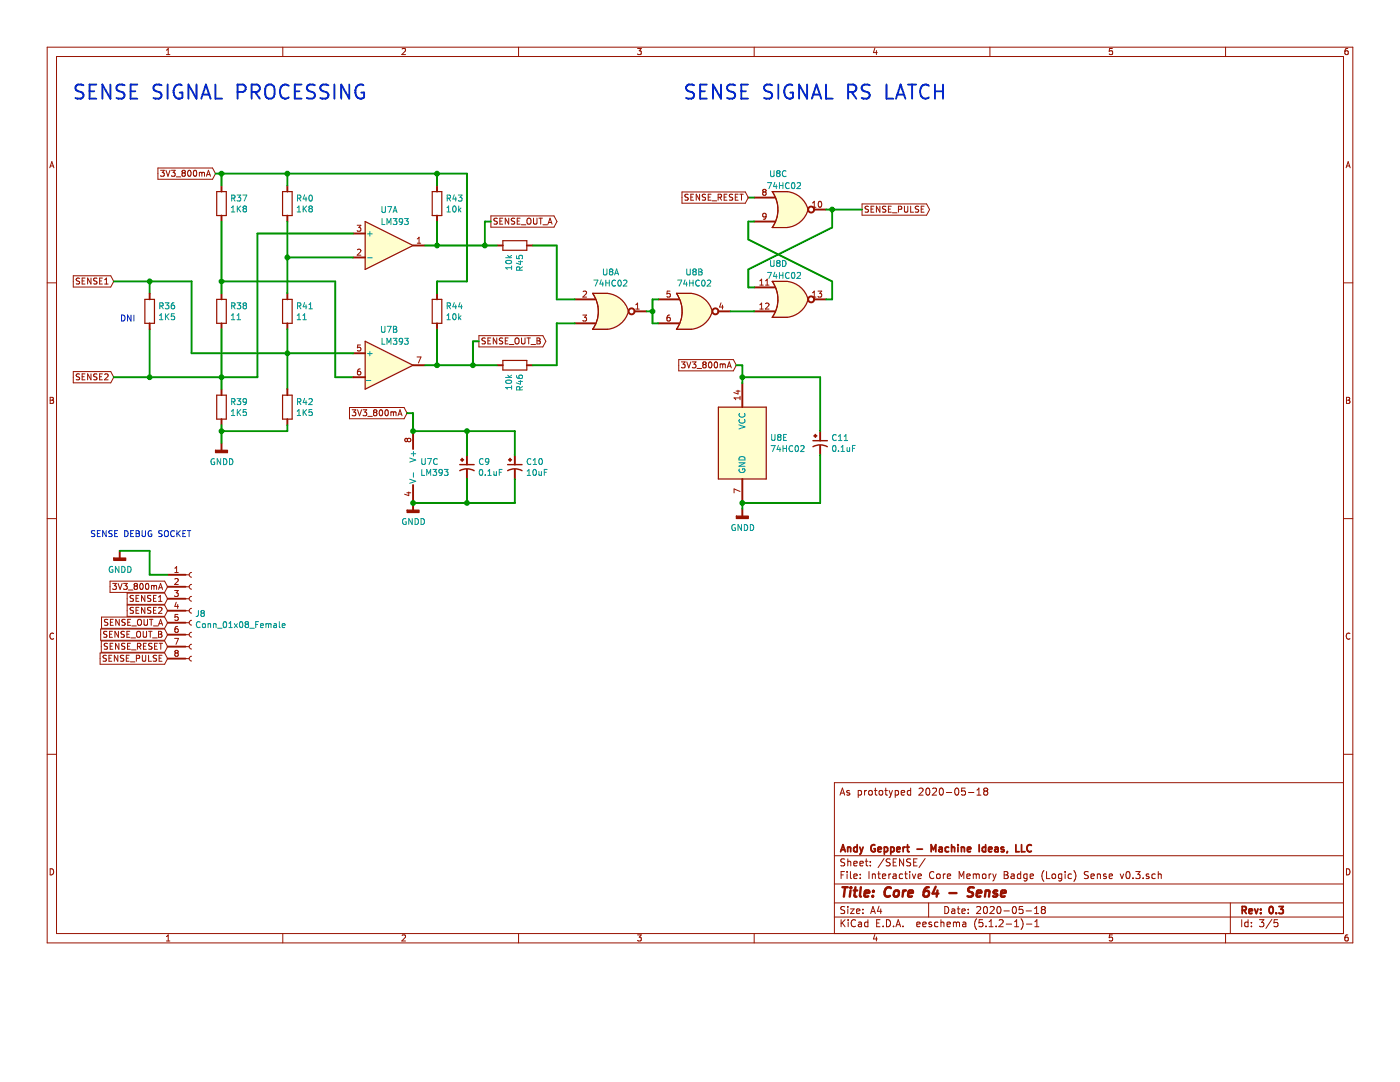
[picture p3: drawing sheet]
EESchema Schematic File Version 4
LIBS:Interactive Core Memory Badge (Logic) Main v0.3-cache
EELAYER 29 0
EELAYER END
$Descr A4 11693 8268
encoding utf-8
Sheet 3 5
Title "Core 64 - Sense"
Date "2020-05-18"
Rev "0.3"
Comp "Andy Geppert - Machine Ideas, LLC"
Comment1 ""
Comment2 ""
Comment3 ""
Comment4 "As prototyped 2020-05-18"
$EndDescr
Text Notes 600  850  0    118  ~ 0
SENSE SIGNAL PROCESSING
$Comp
L Comparator:LM393 U?
U 1 1
P 3250 2050
AR Path="/5D3DC9EC" Ref="U?"  Part="1" 
AR Path="/5D2551FF/5D3DC9EC" Ref="U3"  Part="1" 
AR Path="/5E755787/5D3DC9EC" Ref="U?"  Part="1" 
AR Path="/5E75D6AB/5D3DC9EC" Ref="U7"  Part="1" 
F 0 "U7" H 3250 2350 50  0000 C CNN
F 1 "LM393" H 3300 2250 50  0000 C CNN
F 2 "Digikey:SOIC-8_W3.9mm" H 3250 2050 50  0001 C CNN
F 3 "http://www.ti.com/lit/ds/symlink/lm393-n.pdf" H 3250 2050 50  0001 C CNN
	1    3250 2050
	1    0    0    -1  
$EndComp
Text GLabel 950  2350 0    50   Input ~ 0
SENSE1
Text GLabel 950  3150 0    50   Input ~ 0
SENSE2
$Comp
L Device:R R37
U 1 1
P 1850 1700
F 0 "R37" H 1920 1746 50  0000 L CNN
F 1 "1K8" H 1920 1655 50  0000 L CNN
F 2 "Resistor_SMD:R_0805_2012Metric" V 1780 1700 50  0001 C CNN
F 3 "~" H 1850 1700 50  0001 C CNN
	1    1850 1700
	1    0    0    -1  
$EndComp
$Comp
L Device:R R40
U 1 1
P 2400 1700
F 0 "R40" H 2470 1746 50  0000 L CNN
F 1 "1K8" H 2470 1655 50  0000 L CNN
F 2 "Resistor_SMD:R_0805_2012Metric" V 2330 1700 50  0001 C CNN
F 3 "~" H 2400 1700 50  0001 C CNN
	1    2400 1700
	1    0    0    -1  
$EndComp
$Comp
L Device:R R38
U 1 1
P 1850 2600
F 0 "R38" H 1920 2646 50  0000 L CNN
F 1 "11" H 1920 2555 50  0000 L CNN
F 2 "Resistor_SMD:R_0805_2012Metric" V 1780 2600 50  0001 C CNN
F 3 "~" H 1850 2600 50  0001 C CNN
	1    1850 2600
	1    0    0    -1  
$EndComp
$Comp
L Device:R R41
U 1 1
P 2400 2600
F 0 "R41" H 2470 2646 50  0000 L CNN
F 1 "11" H 2470 2555 50  0000 L CNN
F 2 "Resistor_SMD:R_0805_2012Metric" V 2330 2600 50  0001 C CNN
F 3 "~" H 2400 2600 50  0001 C CNN
	1    2400 2600
	1    0    0    -1  
$EndComp
$Comp
L Device:R R39
U 1 1
P 1850 3400
F 0 "R39" H 1920 3446 50  0000 L CNN
F 1 "1K5" H 1920 3355 50  0000 L CNN
F 2 "Resistor_SMD:R_0805_2012Metric" V 1780 3400 50  0001 C CNN
F 3 "~" H 1850 3400 50  0001 C CNN
	1    1850 3400
	1    0    0    -1  
$EndComp
Wire Wire Line
	1850 1850 1850 2350
Wire Wire Line
	1850 2750 1850 3150
Wire Wire Line
	2400 2750 2400 2950
Wire Wire Line
	2400 1850 2400 2150
$Comp
L power:GNDD #PWR0156
U 1 1
P 1850 3700
F 0 "#PWR0156" H 1850 3450 50  0001 C CNN
F 1 "GNDD" H 1854 3545 50  0000 C CNN
F 2 "" H 1850 3700 50  0001 C CNN
F 3 "" H 1850 3700 50  0001 C CNN
	1    1850 3700
	1    0    0    -1  
$EndComp
Wire Wire Line
	950  2350 1250 2350
Wire Wire Line
	1600 2350 1600 2950
Wire Wire Line
	1600 2950 2400 2950
Connection ~ 2400 2950
Wire Wire Line
	2400 2950 2400 3250
Wire Wire Line
	950  3150 1250 3150
Connection ~ 1850 3150
Wire Wire Line
	1850 3150 1850 3250
Wire Wire Line
	2400 2150 2950 2150
Connection ~ 2400 2150
Wire Wire Line
	2400 2150 2400 2450
Wire Wire Line
	2950 1950 2150 1950
Wire Wire Line
	2150 1950 2150 3150
Wire Wire Line
	2150 3150 1850 3150
Wire Wire Line
	2800 3150 2950 3150
Wire Wire Line
	1850 2350 2800 2350
Connection ~ 1850 2350
Wire Wire Line
	1850 2350 1850 2450
$Comp
L Comparator:LM393 U7
U 2 1
P 3250 3050
F 0 "U7" H 3250 3350 50  0000 C CNN
F 1 "LM393" H 3300 3250 50  0000 C CNN
F 2 "Digikey:SOIC-8_W3.9mm" H 3250 3050 50  0001 C CNN
F 3 "http://www.ti.com/lit/ds/symlink/lm393-n.pdf" H 3250 3050 50  0001 C CNN
	2    3250 3050
	1    0    0    -1  
$EndComp
$Comp
L Comparator:LM393 U7
U 3 1
P 3550 3900
F 0 "U7" H 3508 3946 50  0000 L CNN
F 1 "LM393" H 3508 3855 50  0000 L CNN
F 2 "Digikey:SOIC-8_W3.9mm" H 3550 3900 50  0001 C CNN
F 3 "http://www.ti.com/lit/ds/symlink/lm393-n.pdf" H 3550 3900 50  0001 C CNN
	3    3550 3900
	1    0    0    -1  
$EndComp
$Comp
L power:GNDD #PWR0159
U 1 1
P 3450 4200
F 0 "#PWR0159" H 3450 3950 50  0001 C CNN
F 1 "GNDD" H 3454 4045 50  0000 C CNN
F 2 "" H 3450 4200 50  0001 C CNN
F 3 "" H 3450 4200 50  0001 C CNN
	1    3450 4200
	1    0    0    -1  
$EndComp
$Comp
L Device:R R43
U 1 1
P 3650 1700
F 0 "R43" H 3720 1746 50  0000 L CNN
F 1 "10k" H 3720 1655 50  0000 L CNN
F 2 "Resistor_SMD:R_0805_2012Metric" V 3580 1700 50  0001 C CNN
F 3 "~" H 3650 1700 50  0001 C CNN
	1    3650 1700
	1    0    0    -1  
$EndComp
Wire Wire Line
	3550 2050 3650 2050
Wire Wire Line
	3650 1850 3650 2050
Wire Wire Line
	1250 2450 1250 2350
Connection ~ 1250 2350
Wire Wire Line
	1250 2350 1600 2350
Wire Wire Line
	1250 2750 1250 3150
Connection ~ 1250 3150
$Comp
L Device:R R36
U 1 1
P 1250 2600
F 0 "R36" H 1320 2646 50  0000 L CNN
F 1 "1K5" H 1320 2555 50  0000 L CNN
F 2 "Resistor_SMD:R_0805_2012Metric" V 1180 2600 50  0001 C CNN
F 3 "~" H 1250 2600 50  0001 C CNN
	1    1250 2600
	1    0    0    -1  
$EndComp
Wire Wire Line
	2800 2350 2800 3150
Connection ~ 3650 2050
Wire Wire Line
	3550 3050 3650 3050
$Comp
L Device:R R44
U 1 1
P 3650 2600
F 0 "R44" H 3720 2646 50  0000 L CNN
F 1 "10k" H 3720 2555 50  0000 L CNN
F 2 "Resistor_SMD:R_0805_2012Metric" V 3580 2600 50  0001 C CNN
F 3 "~" H 3650 2600 50  0001 C CNN
	1    3650 2600
	1    0    0    -1  
$EndComp
Wire Wire Line
	3650 2750 3650 3050
Connection ~ 3650 3050
Wire Wire Line
	3650 3050 3950 3050
Wire Wire Line
	3650 2050 4050 2050
$Comp
L Device:R R46
U 1 1
P 4300 3050
F 0 "R46" H 4370 3096 50  0000 L CNN
F 1 "10k" H 4370 3005 50  0000 L CNN
F 2 "Resistor_SMD:R_0805_2012Metric" V 4230 3050 50  0001 C CNN
F 3 "~" H 4300 3050 50  0001 C CNN
	1    4300 3050
	0    1    1    0   
$EndComp
$Comp
L Device:R R45
U 1 1
P 4300 2050
F 0 "R45" H 4370 2096 50  0000 L CNN
F 1 "10k" H 4370 2005 50  0000 L CNN
F 2 "Resistor_SMD:R_0805_2012Metric" V 4230 2050 50  0001 C CNN
F 3 "~" H 4300 2050 50  0001 C CNN
	1    4300 2050
	0    1    1    0   
$EndComp
Wire Wire Line
	4050 1850 4050 2050
Connection ~ 4050 2050
Wire Wire Line
	4050 2050 4150 2050
Wire Wire Line
	3950 2850 3950 3050
Connection ~ 3950 3050
Wire Wire Line
	3950 3050 4150 3050
Wire Wire Line
	2400 2950 2950 2950
Text Notes 1000 2700 0    50   ~ 0
DNI
$Comp
L Device:CP1_Small C9
U 1 1
P 3900 3900
F 0 "C9" H 3991 3946 50  0000 L CNN
F 1 "0.1uF" H 3991 3855 50  0000 L CNN
F 2 "Capacitor_SMD:C_0805_2012Metric" H 3900 3900 50  0001 C CNN
F 3 "~" H 3900 3900 50  0001 C CNN
	1    3900 3900
	1    0    0    -1  
$EndComp
$Comp
L Device:CP1_Small C10
U 1 1
P 4300 3900
F 0 "C10" H 4391 3946 50  0000 L CNN
F 1 "10uF" H 4391 3855 50  0000 L CNN
F 2 "Capacitor_SMD:C_0805_2012Metric" H 4300 3900 50  0001 C CNN
F 3 "~" H 4300 3900 50  0001 C CNN
	1    4300 3900
	1    0    0    -1  
$EndComp
Wire Wire Line
	4300 3600 4300 3800
Wire Wire Line
	3450 3600 3900 3600
Wire Wire Line
	3900 3600 3900 3800
Connection ~ 3900 3600
Wire Wire Line
	3900 3600 4300 3600
Wire Wire Line
	3450 4200 3900 4200
Wire Wire Line
	4300 4200 4300 4000
Wire Wire Line
	3900 4000 3900 4200
Connection ~ 3900 4200
Wire Wire Line
	3900 4200 4300 4200
Text Notes 5700 850  0    118  ~ 0
SENSE SIGNAL RS LATCH
Connection ~ 3450 4200
Text GLabel 7200 1750 2    50   Output ~ 0
SENSE_PULSE
$Comp
L 74xx:74HC02 U8
U 1 1
P 5100 2600
F 0 "U8" H 5100 2929 50  0000 C CNN
F 1 "74HC02" H 5100 2836 50  0000 C CNN
F 2 "Package_SO:SOIC-14_3.9x8.7mm_P1.27mm" H 5100 2600 50  0001 C CNN
F 3 "http://www.ti.com/lit/gpn/sn74hc02" H 5100 2600 50  0001 C CNN
	1    5100 2600
	1    0    0    -1  
$EndComp
$Comp
L 74xx:74HC02 U8
U 2 1
P 5800 2600
F 0 "U8" H 5800 2929 50  0000 C CNN
F 1 "74HC02" H 5800 2836 50  0000 C CNN
F 2 "Package_SO:SOIC-14_3.9x8.7mm_P1.27mm" H 5800 2600 50  0001 C CNN
F 3 "http://www.ti.com/lit/gpn/sn74hc02" H 5800 2600 50  0001 C CNN
	2    5800 2600
	1    0    0    -1  
$EndComp
$Comp
L 74xx:74HC02 U8
U 3 1
P 6600 1750
F 0 "U8" H 6500 2050 50  0000 C CNN
F 1 "74HC02" H 6550 1950 50  0000 C CNN
F 2 "Package_SO:SOIC-14_3.9x8.7mm_P1.27mm" H 6600 1750 50  0001 C CNN
F 3 "http://www.ti.com/lit/gpn/sn74hc02" H 6600 1750 50  0001 C CNN
	3    6600 1750
	1    0    0    -1  
$EndComp
$Comp
L 74xx:74HC02 U8
U 4 1
P 6600 2500
F 0 "U8" H 6500 2800 50  0000 C CNN
F 1 "74HC02" H 6550 2700 50  0000 C CNN
F 2 "Package_SO:SOIC-14_3.9x8.7mm_P1.27mm" H 6600 2500 50  0001 C CNN
F 3 "http://www.ti.com/lit/gpn/sn74hc02" H 6600 2500 50  0001 C CNN
	4    6600 2500
	1    0    0    -1  
$EndComp
$Comp
L 74xx:74HC02 U8
U 5 1
P 6200 3700
F 0 "U8" H 6430 3747 50  0000 L CNN
F 1 "74HC02" H 6430 3654 50  0000 L CNN
F 2 "Package_SO:SOIC-14_3.9x8.7mm_P1.27mm" H 6200 3700 50  0001 C CNN
F 3 "http://www.ti.com/lit/gpn/sn74hc02" H 6200 3700 50  0001 C CNN
	5    6200 3700
	1    0    0    -1  
$EndComp
Wire Wire Line
	4650 2050 4650 2500
Wire Wire Line
	4650 2500 4800 2500
Wire Wire Line
	4450 2050 4650 2050
Wire Wire Line
	4800 2700 4650 2700
Wire Wire Line
	4650 2700 4650 3050
Wire Wire Line
	4450 3050 4650 3050
Wire Wire Line
	5400 2600 5450 2600
Wire Wire Line
	5450 2600 5450 2500
Wire Wire Line
	5450 2500 5500 2500
Wire Wire Line
	5450 2600 5450 2700
Wire Wire Line
	5450 2700 5500 2700
Connection ~ 5450 2600
Wire Wire Line
	6900 1750 6950 1750
Wire Wire Line
	6950 1900 6250 2250
Wire Wire Line
	6250 2250 6250 2400
Wire Wire Line
	6250 2400 6300 2400
Wire Wire Line
	6950 1750 6950 1900
Connection ~ 6950 1750
Wire Wire Line
	6250 1650 6300 1650
Wire Wire Line
	6900 2500 6950 2500
Wire Wire Line
	6950 2500 6950 2350
Wire Wire Line
	6950 2350 6250 2000
Wire Wire Line
	6250 2000 6250 1850
Wire Wire Line
	6250 1850 6300 1850
Text GLabel 6250 1650 0    50   Input ~ 0
SENSE_RESET
Wire Wire Line
	6100 2600 6300 2600
$Comp
L Device:CP1_Small C11
U 1 1
P 6850 3700
F 0 "C11" H 6941 3746 50  0000 L CNN
F 1 "0.1uF" H 6941 3655 50  0000 L CNN
F 2 "Capacitor_SMD:C_0805_2012Metric" H 6850 3700 50  0001 C CNN
F 3 "~" H 6850 3700 50  0001 C CNN
	1    6850 3700
	1    0    0    -1  
$EndComp
Text GLabel 1800 1450 0    50   Input ~ 0
3V3_800mA
Text GLabel 3400 3450 0    50   Input ~ 0
3V3_800mA
Wire Wire Line
	1850 1450 1850 1550
Wire Wire Line
	2400 1550 2400 1450
Wire Wire Line
	3650 1550 3650 1450
Wire Wire Line
	3650 2350 3650 2450
Wire Wire Line
	3450 3600 3450 3450
Connection ~ 3450 3600
Wire Wire Line
	6850 3150 6850 3600
Wire Wire Line
	6850 3800 6850 4200
Wire Wire Line
	6850 4200 6200 4200
$Comp
L power:GNDD #PWR0127
U 1 1
P 6200 4250
F 0 "#PWR0127" H 6200 4000 50  0001 C CNN
F 1 "GNDD" H 6204 4095 50  0000 C CNN
F 2 "" H 6200 4250 50  0001 C CNN
F 3 "" H 6200 4250 50  0001 C CNN
	1    6200 4250
	1    0    0    -1  
$EndComp
Connection ~ 6200 4200
Text GLabel 6150 3050 0    50   Input ~ 0
3V3_800mA
Wire Wire Line
	6200 3050 6200 3150
Connection ~ 6200 3150
Wire Wire Line
	6200 3150 6850 3150
Wire Wire Line
	6200 3050 6150 3050
Wire Wire Line
	6200 4250 6200 4200
Wire Wire Line
	6200 3150 6200 3200
Wire Wire Line
	3450 3450 3400 3450
Wire Wire Line
	1800 1450 1850 1450
Wire Wire Line
	2400 1450 1850 1450
$Comp
L Connector:Conn_01x08_Female J8
U 1 1
P 1600 5100
F 0 "J8" H 1627 5077 50  0000 L CNN
F 1 "Conn_01x08_Female" H 1627 4984 50  0000 L CNN
F 2 "Connector_PinSocket_2.54mm:PinSocket_1x08_P2.54mm_Vertical" H 1600 5100 50  0001 C CNN
F 3 "~" H 1600 5100 50  0001 C CNN
	1    1600 5100
	1    0    0    -1  
$EndComp
Text Notes 750  4500 0    50   ~ 0
SENSE DEBUG SOCKET
Text GLabel 1400 5400 0    50   Input ~ 0
SENSE_RESET
Text GLabel 1400 5500 0    50   Input ~ 0
SENSE_PULSE
Text GLabel 1400 4900 0    50   Input ~ 0
3V3_800mA
$Comp
L power:GNDD #PWR0120
U 1 1
P 1000 4600
F 0 "#PWR0120" H 1000 4350 50  0001 C CNN
F 1 "GNDD" H 1004 4445 50  0000 C CNN
F 2 "" H 1000 4600 50  0001 C CNN
F 3 "" H 1000 4600 50  0001 C CNN
	1    1000 4600
	1    0    0    -1  
$EndComp
Text GLabel 1400 5000 0    50   Input ~ 0
SENSE1
Text GLabel 1400 5100 0    50   Input ~ 0
SENSE2
Wire Wire Line
	1250 3150 1850 3150
Text GLabel 4000 2850 2    50   Output ~ 0
SENSE_OUT_B
Text GLabel 1400 5300 0    50   Input ~ 0
SENSE_OUT_B
Text GLabel 1400 5200 0    50   Input ~ 0
SENSE_OUT_A
Text GLabel 4100 1850 2    50   Output ~ 0
SENSE_OUT_A
Wire Wire Line
	4050 1850 4100 1850
Wire Wire Line
	3950 2850 4000 2850
Wire Wire Line
	1000 4600 1250 4600
Wire Wire Line
	1250 4600 1250 4800
Wire Wire Line
	1250 4800 1400 4800
Wire Wire Line
	6950 1750 7200 1750
Connection ~ 1850 1450
Connection ~ 2400 1450
$Comp
L Device:R R42
U 1 1
P 2400 3400
F 0 "R42" H 2470 3446 50  0000 L CNN
F 1 "1K5" H 2470 3355 50  0000 L CNN
F 2 "Resistor_SMD:R_0805_2012Metric" V 2330 3400 50  0001 C CNN
F 3 "~" H 2400 3400 50  0001 C CNN
	1    2400 3400
	1    0    0    -1  
$EndComp
Wire Wire Line
	1850 3550 1850 3600
Wire Wire Line
	2400 3550 2400 3600
Wire Wire Line
	2400 3600 1850 3600
Connection ~ 1850 3600
Wire Wire Line
	1850 3600 1850 3700
Wire Wire Line
	2400 1450 3650 1450
Wire Wire Line
	3650 2350 3900 2350
Wire Wire Line
	3900 2350 3900 1450
Wire Wire Line
	3900 1450 3650 1450
Connection ~ 3650 1450
$EndSCHEMATC
